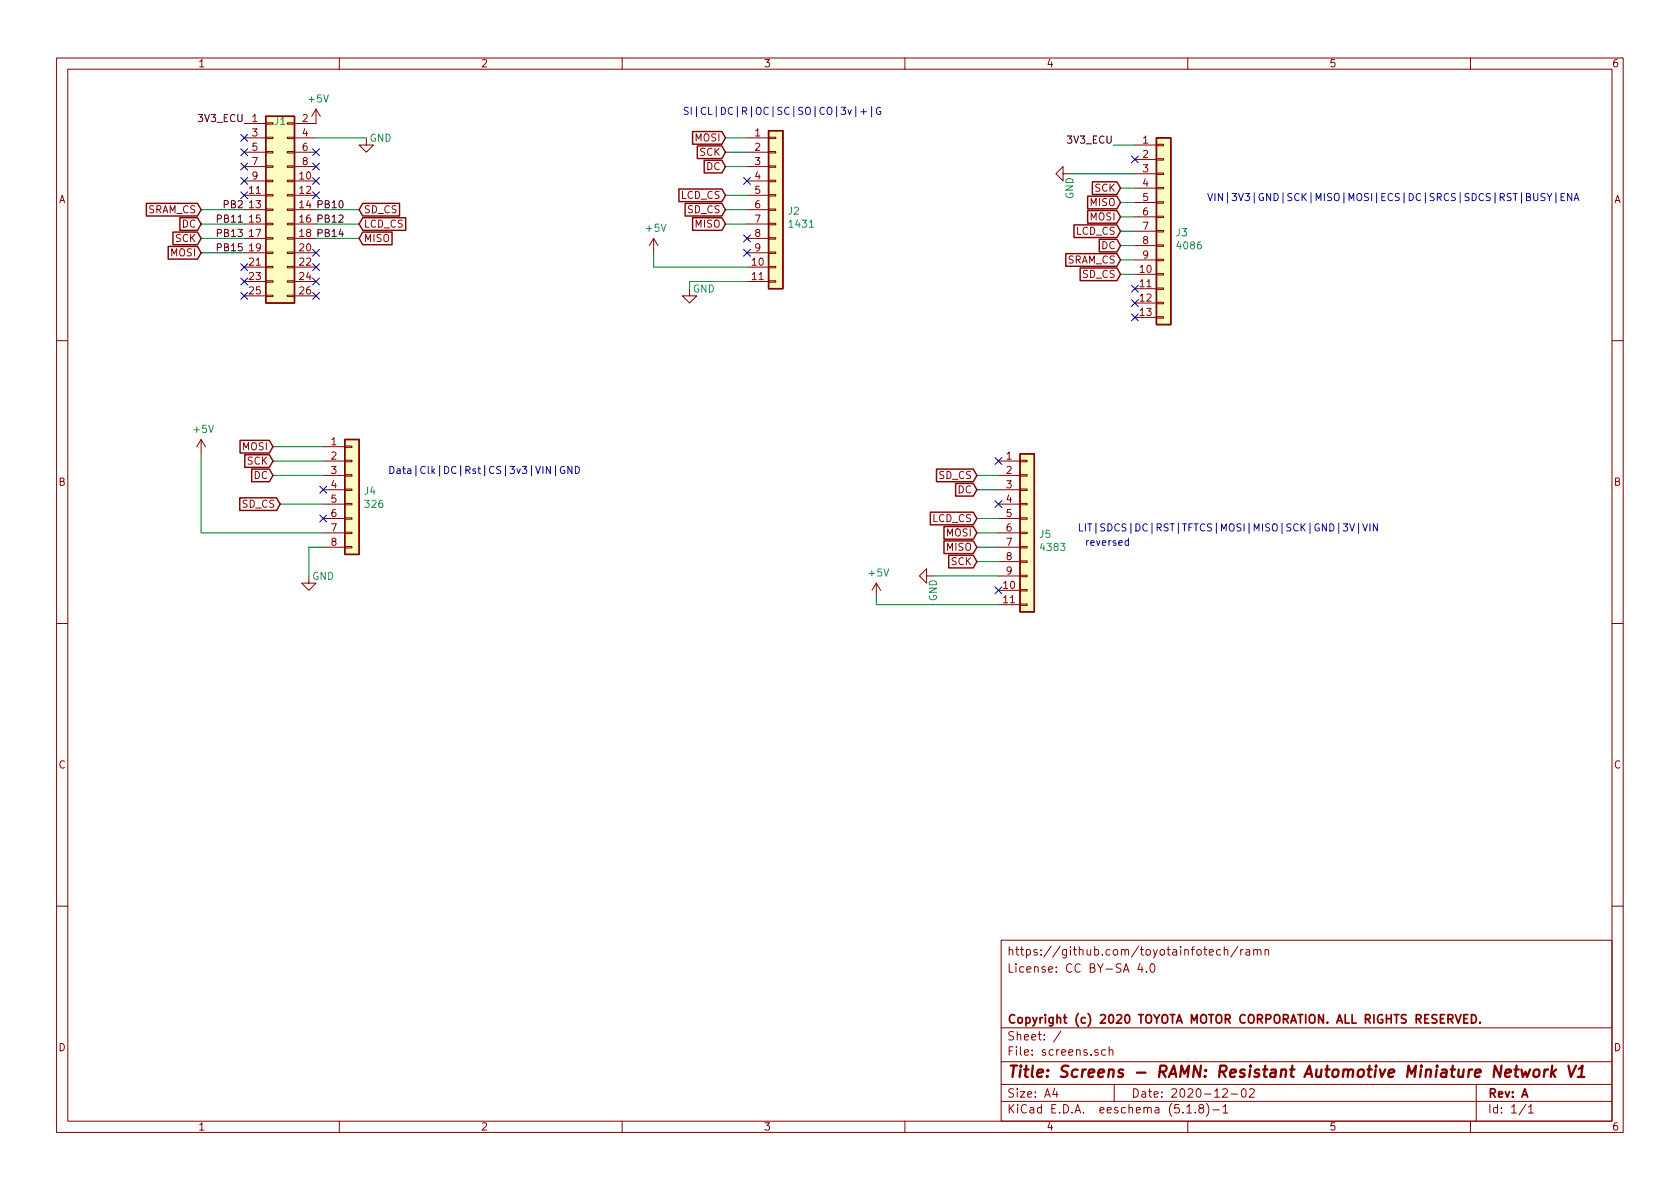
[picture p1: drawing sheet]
EESchema Schematic File Version 4
EELAYER 30 0
EELAYER END
$Descr A4 11693 8268
encoding utf-8
Sheet 1 1
Title "Screens - RAMN: Resistant Automotive Miniature Network V1"
Date "2020-12-02"
Rev "A"
Comp "Copyright (c) 2020 TOYOTA MOTOR CORPORATION. ALL RIGHTS RESERVED."
Comment1 ""
Comment2 ""
Comment3 "License: CC BY-SA 4.0"
Comment4 "https://github.com/toyotainfotech/ramn"
$EndDescr
$Comp
L Connector_Generic:Conn_02x13_Odd_Even J1
U 1 1
P 1900 1450
F 0 "J1" H 1950 2067 50  0000 C CNN
F 1 " " H 1950 1976 50  0000 C CNN
F 2 "Connector_PinHeader_2.54mm:PinHeader_2x13_P2.54mm_Horizontal" H 1900 1450 50  0001 C CNN
F 3 "~" H 1900 1450 50  0001 C CNN
	1    1900 1450
	1    0    0    -1  
$EndComp
Text Label 2200 1450 0    50   ~ 0
PB10
Text Label 1700 850  2    50   ~ 0
3V3_ECU
Wire Wire Line
	2200 950  2550 950 
$Comp
L power:GND #PWR02
U 1 1
P 2550 950
AR Path="/5D9A7138" Ref="#PWR02"  Part="1" 
AR Path="/5D8BFFCE/5D9A7138" Ref="#PWR?"  Part="1" 
AR Path="/5D815E09/5D9A7138" Ref="#PWR?"  Part="1" 
AR Path="/5D8EDE42/5D9A7138" Ref="#PWR?"  Part="1" 
F 0 "#PWR02" H 2550 700 50  0001 C CNN
F 1 "GND" H 2650 950 50  0000 C CNN
F 2 "" H 2550 950 50  0001 C CNN
F 3 "" H 2550 950 50  0001 C CNN
	1    2550 950 
	1    0    0    -1  
$EndComp
$Comp
L power:+5V #PWR?
U 1 1
P 2200 850
AR Path="/5D8BFFCE/5D9A713E" Ref="#PWR?"  Part="1" 
AR Path="/5D815E09/5D9A713E" Ref="#PWR?"  Part="1" 
AR Path="/5D8EDE42/5D9A713E" Ref="#PWR?"  Part="1" 
AR Path="/5D7DEA89/5D9A713E" Ref="#PWR?"  Part="1" 
AR Path="/5D9A713E" Ref="#PWR01"  Part="1" 
F 0 "#PWR01" H 2200 700 50  0001 C CNN
F 1 "+5V" H 2215 1023 50  0000 C CNN
F 2 "" H 2200 850 50  0001 C CNN
F 3 "" H 2200 850 50  0001 C CNN
	1    2200 850 
	1    0    0    -1  
$EndComp
Text Label 1700 1450 2    50   ~ 0
PB2
Text Label 1700 1750 2    50   ~ 0
PB15
Text Label 1700 1550 2    50   ~ 0
PB11
Text Label 1700 1650 2    50   ~ 0
PB13
Text Label 2200 1550 0    50   ~ 0
PB12
Text Label 2200 1650 0    50   ~ 0
PB14
$Comp
L Connector_Generic:Conn_01x08 J4
U 1 1
P 2450 3400
F 0 "J4" H 2530 3392 50  0000 L CNN
F 1 "326" H 2530 3301 50  0000 L CNN
F 2 "Connector_PinSocket_2.54mm:PinSocket_1x08_P2.54mm_Vertical" H 2450 3400 50  0001 C CNN
F 3 "~" H 2450 3400 50  0001 C CNN
	1    2450 3400
	1    0    0    -1  
$EndComp
$Comp
L Connector_Generic:Conn_01x13 J3
U 1 1
P 8100 1600
F 0 "J3" H 8180 1592 50  0000 L CNN
F 1 "4086" H 8180 1501 50  0000 L CNN
F 2 "Connector_PinSocket_2.54mm:PinSocket_1x13_P2.54mm_Vertical" H 8100 1600 50  0001 C CNN
F 3 "~" H 8100 1600 50  0001 C CNN
	1    8100 1600
	1    0    0    -1  
$EndComp
$Comp
L Connector_Generic:Conn_01x11 J5
U 1 1
P 7150 3700
F 0 "J5" H 7230 3692 50  0000 L CNN
F 1 "4383" H 7230 3601 50  0000 L CNN
F 2 "Connector_PinSocket_2.54mm:PinSocket_1x11_P2.54mm_Vertical" H 7150 3700 50  0001 C CNN
F 3 "~" H 7150 3700 50  0001 C CNN
	1    7150 3700
	1    0    0    -1  
$EndComp
$Comp
L Connector_Generic:Conn_01x11 J2
U 1 1
P 5400 1450
F 0 "J2" H 5480 1442 50  0000 L CNN
F 1 "1431" H 5480 1351 50  0000 L CNN
F 2 "Connector_PinSocket_2.54mm:PinSocket_1x11_P2.54mm_Vertical" H 5400 1450 50  0001 C CNN
F 3 "~" H 5400 1450 50  0001 C CNN
	1    5400 1450
	1    0    0    -1  
$EndComp
Text GLabel 5050 1150 0    50   Input ~ 0
DC
Text GLabel 5050 1450 0    50   Input ~ 0
SD_CS
Text GLabel 5050 1350 0    50   Input ~ 0
LCD_CS
Text GLabel 5050 1050 0    50   Input ~ 0
SCK
Text GLabel 5050 1550 0    50   Input ~ 0
MISO
Text GLabel 5050 950  0    50   Input ~ 0
MOSI
Text GLabel 1400 1750 0    50   Input ~ 0
MOSI
Wire Wire Line
	1700 1750 1400 1750
Wire Wire Line
	2200 1650 2500 1650
Text GLabel 2500 1650 2    50   Input ~ 0
MISO
Text GLabel 1400 1650 0    50   Input ~ 0
SCK
Wire Wire Line
	1400 1650 1700 1650
Text GLabel 2500 1550 2    50   Input ~ 0
LCD_CS
Wire Wire Line
	2200 1550 2500 1550
Text GLabel 1400 1450 0    50   Input ~ 0
SRAM_CS
Wire Wire Line
	1400 1550 1700 1550
Text GLabel 2500 1450 2    50   Input ~ 0
SD_CS
Wire Wire Line
	2500 1450 2200 1450
Text GLabel 1400 1550 0    50   Input ~ 0
DC
Wire Wire Line
	1400 1450 1700 1450
NoConn ~ 2200 1850
NoConn ~ 2200 1950
NoConn ~ 2200 2050
NoConn ~ 1700 2050
NoConn ~ 1700 1950
NoConn ~ 1700 1850
NoConn ~ 2200 1350
NoConn ~ 2200 1250
NoConn ~ 2200 1150
NoConn ~ 2200 1050
NoConn ~ 1700 1350
NoConn ~ 1700 1250
NoConn ~ 1700 1150
NoConn ~ 1700 1050
NoConn ~ 1700 950 
Text Notes 8400 1400 0    50   ~ 0
VIN|3V3|GND|SCK|MISO|MOSI|ECS|DC|SRCS|SDCS|RST|BUSY|ENA
Text Notes 7500 3700 0    50   ~ 0
LIT|SDCS|DC|RST|TFTCS|MOSI|MISO|SCK|GND|3V|VIN
Text Notes 7550 3800 0    50   ~ 0
reversed
Text Notes 2700 3300 0    50   ~ 0
Data|Clk|DC|Rst|CS|3v3|VIN|GND
Text Notes 4750 800  0    50   ~ 0
SI|CL|DC|R|OC|SC|SO|CO|3v|+|G
Text Label 7750 1000 2    50   ~ 0
3V3_ECU
Wire Wire Line
	7900 1000 7750 1000
NoConn ~ 7900 1100
Text GLabel 7800 1700 0    50   Input ~ 0
DC
Text GLabel 7800 1900 0    50   Input ~ 0
SD_CS
Text GLabel 7800 1800 0    50   Input ~ 0
SRAM_CS
Text GLabel 7800 1600 0    50   Input ~ 0
LCD_CS
Text GLabel 7800 1300 0    50   Input ~ 0
SCK
Text GLabel 7800 1400 0    50   Input ~ 0
MISO
Text GLabel 7800 1500 0    50   Input ~ 0
MOSI
$Comp
L power:GND #PWR03
U 1 1
P 7450 1200
AR Path="/5DF1AFA5" Ref="#PWR03"  Part="1" 
AR Path="/5D8BFFCE/5DF1AFA5" Ref="#PWR?"  Part="1" 
AR Path="/5D815E09/5DF1AFA5" Ref="#PWR?"  Part="1" 
AR Path="/5D8EDE42/5DF1AFA5" Ref="#PWR?"  Part="1" 
F 0 "#PWR03" H 7450 950 50  0001 C CNN
F 1 "GND" H 7550 1200 50  0000 C CNN
F 2 "" H 7450 1200 50  0001 C CNN
F 3 "" H 7450 1200 50  0001 C CNN
	1    7450 1200
	0    1    1    0   
$EndComp
Wire Wire Line
	7900 1200 7450 1200
NoConn ~ 7900 2000
NoConn ~ 7900 2100
NoConn ~ 7900 2200
Wire Wire Line
	7900 1900 7800 1900
Wire Wire Line
	7800 1800 7900 1800
Wire Wire Line
	7900 1700 7800 1700
Wire Wire Line
	7800 1600 7900 1600
Wire Wire Line
	7900 1500 7800 1500
Wire Wire Line
	7800 1400 7900 1400
Wire Wire Line
	7900 1300 7800 1300
Text GLabel 6800 3400 0    50   Input ~ 0
DC
Text GLabel 6800 3300 0    50   Input ~ 0
SD_CS
Text GLabel 6800 3600 0    50   Input ~ 0
LCD_CS
Text GLabel 6800 3900 0    50   Input ~ 0
SCK
Text GLabel 6800 3800 0    50   Input ~ 0
MISO
Text GLabel 6800 3700 0    50   Input ~ 0
MOSI
NoConn ~ 6950 3200
NoConn ~ 6950 3500
$Comp
L power:GND #PWR08
U 1 1
P 6500 4000
AR Path="/5DF2171D" Ref="#PWR08"  Part="1" 
AR Path="/5D8BFFCE/5DF2171D" Ref="#PWR?"  Part="1" 
AR Path="/5D815E09/5DF2171D" Ref="#PWR?"  Part="1" 
AR Path="/5D8EDE42/5DF2171D" Ref="#PWR?"  Part="1" 
F 0 "#PWR08" H 6500 3750 50  0001 C CNN
F 1 "GND" H 6600 4000 50  0000 C CNN
F 2 "" H 6500 4000 50  0001 C CNN
F 3 "" H 6500 4000 50  0001 C CNN
	1    6500 4000
	0    1    1    0   
$EndComp
NoConn ~ 6950 4100
$Comp
L power:+5V #PWR?
U 1 1
P 6100 4150
AR Path="/5D8BFFCE/5DF221FC" Ref="#PWR?"  Part="1" 
AR Path="/5D815E09/5DF221FC" Ref="#PWR?"  Part="1" 
AR Path="/5D8EDE42/5DF221FC" Ref="#PWR?"  Part="1" 
AR Path="/5D7DEA89/5DF221FC" Ref="#PWR?"  Part="1" 
AR Path="/5DF221FC" Ref="#PWR09"  Part="1" 
F 0 "#PWR09" H 6100 4000 50  0001 C CNN
F 1 "+5V" H 6115 4323 50  0000 C CNN
F 2 "" H 6100 4150 50  0001 C CNN
F 3 "" H 6100 4150 50  0001 C CNN
	1    6100 4150
	1    0    0    -1  
$EndComp
Wire Wire Line
	6950 4200 6100 4200
Wire Wire Line
	6100 4200 6100 4150
Wire Wire Line
	6950 4000 6500 4000
Wire Wire Line
	6800 3900 6950 3900
Wire Wire Line
	6800 3800 6950 3800
Wire Wire Line
	6800 3700 6950 3700
Wire Wire Line
	6950 3600 6800 3600
Wire Wire Line
	6800 3400 6950 3400
Wire Wire Line
	6950 3300 6800 3300
Text GLabel 1900 3300 0    50   Input ~ 0
DC
Text GLabel 1950 3500 0    50   Input ~ 0
SD_CS
Text GLabel 1900 3200 0    50   Input ~ 0
SCK
Text GLabel 1900 3100 0    50   Input ~ 0
MOSI
$Comp
L power:+5V #PWR?
U 1 1
P 1400 3150
AR Path="/5D8BFFCE/5DF2712F" Ref="#PWR?"  Part="1" 
AR Path="/5D815E09/5DF2712F" Ref="#PWR?"  Part="1" 
AR Path="/5D8EDE42/5DF2712F" Ref="#PWR?"  Part="1" 
AR Path="/5D7DEA89/5DF2712F" Ref="#PWR?"  Part="1" 
AR Path="/5DF2712F" Ref="#PWR06"  Part="1" 
F 0 "#PWR06" H 1400 3000 50  0001 C CNN
F 1 "+5V" H 1415 3323 50  0000 C CNN
F 2 "" H 1400 3150 50  0001 C CNN
F 3 "" H 1400 3150 50  0001 C CNN
	1    1400 3150
	1    0    0    -1  
$EndComp
NoConn ~ 2250 3400
NoConn ~ 2250 3600
Wire Wire Line
	2250 3700 1400 3700
Wire Wire Line
	1400 3700 1400 3150
$Comp
L power:GND #PWR07
U 1 1
P 2150 4000
AR Path="/5DF2A69C" Ref="#PWR07"  Part="1" 
AR Path="/5D8BFFCE/5DF2A69C" Ref="#PWR?"  Part="1" 
AR Path="/5D815E09/5DF2A69C" Ref="#PWR?"  Part="1" 
AR Path="/5D8EDE42/5DF2A69C" Ref="#PWR?"  Part="1" 
F 0 "#PWR07" H 2150 3750 50  0001 C CNN
F 1 "GND" H 2250 4000 50  0000 C CNN
F 2 "" H 2150 4000 50  0001 C CNN
F 3 "" H 2150 4000 50  0001 C CNN
	1    2150 4000
	1    0    0    -1  
$EndComp
Wire Wire Line
	2250 3800 2150 3800
Wire Wire Line
	2150 3800 2150 4000
Wire Wire Line
	1900 3100 2250 3100
Wire Wire Line
	2250 3200 1900 3200
Wire Wire Line
	1900 3300 2250 3300
Wire Wire Line
	2250 3500 1950 3500
NoConn ~ 5200 1250
NoConn ~ 5200 1650
NoConn ~ 5200 1750
$Comp
L power:+5V #PWR?
U 1 1
P 4550 1750
AR Path="/5D8BFFCE/5DF346FF" Ref="#PWR?"  Part="1" 
AR Path="/5D815E09/5DF346FF" Ref="#PWR?"  Part="1" 
AR Path="/5D8EDE42/5DF346FF" Ref="#PWR?"  Part="1" 
AR Path="/5D7DEA89/5DF346FF" Ref="#PWR?"  Part="1" 
AR Path="/5DF346FF" Ref="#PWR04"  Part="1" 
F 0 "#PWR04" H 4550 1600 50  0001 C CNN
F 1 "+5V" H 4565 1923 50  0000 C CNN
F 2 "" H 4550 1750 50  0001 C CNN
F 3 "" H 4550 1750 50  0001 C CNN
	1    4550 1750
	1    0    0    -1  
$EndComp
$Comp
L power:GND #PWR05
U 1 1
P 4800 2000
AR Path="/5DF35B96" Ref="#PWR05"  Part="1" 
AR Path="/5D8BFFCE/5DF35B96" Ref="#PWR?"  Part="1" 
AR Path="/5D815E09/5DF35B96" Ref="#PWR?"  Part="1" 
AR Path="/5D8EDE42/5DF35B96" Ref="#PWR?"  Part="1" 
F 0 "#PWR05" H 4800 1750 50  0001 C CNN
F 1 "GND" H 4900 2000 50  0000 C CNN
F 2 "" H 4800 2000 50  0001 C CNN
F 3 "" H 4800 2000 50  0001 C CNN
	1    4800 2000
	1    0    0    -1  
$EndComp
Wire Wire Line
	5200 1950 4800 1950
Wire Wire Line
	4800 1950 4800 2000
Wire Wire Line
	5200 1850 4550 1850
Wire Wire Line
	4550 1850 4550 1750
Wire Wire Line
	5200 1550 5050 1550
Wire Wire Line
	5050 1450 5200 1450
Wire Wire Line
	5200 1350 5050 1350
Wire Wire Line
	5050 1150 5200 1150
Wire Wire Line
	5200 1050 5050 1050
Wire Wire Line
	5050 950  5200 950 
NoConn ~ 2200 1750
$EndSCHEMATC
